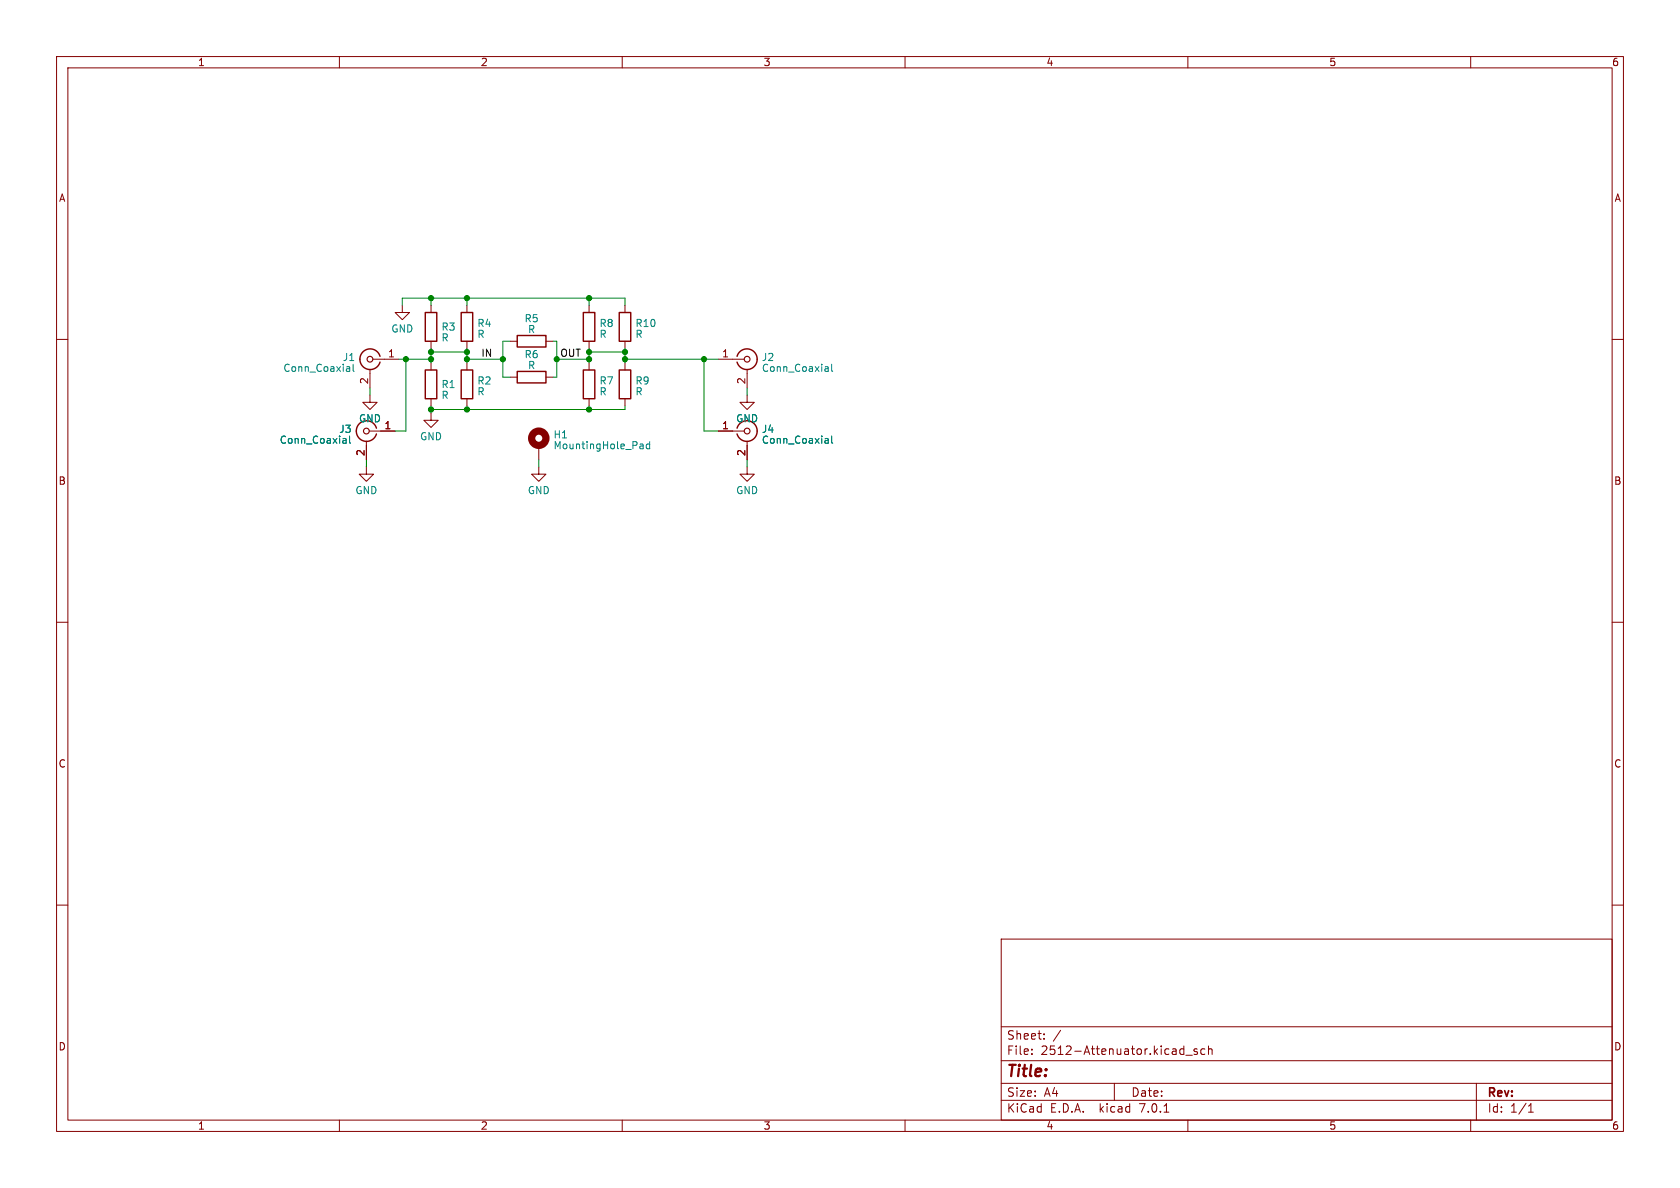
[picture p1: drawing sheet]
<svg xmlns="http://www.w3.org/2000/svg" width="297mm" height="210mm" viewBox="0 0 297 210" stroke-linecap="round" stroke-linejoin="round" font-family="sans-serif">
<g fill="none" stroke="#840000" stroke-width=".18">
<path d="M10 10h277v190h-277zM12 12h273v186h-273zM60 10v2M110 10v2M160 10v2M210 10v2M260 10v2M10 60h2M71.1 54v1.2h1.3l-1.3 1.3-1.3-1.3h1.3M76.2 54v1.2M82.5 54v1.2M104.1 54v1.2"/>
<path d="M110.5 54v1.2M285 60h2M64.8 78v3.3M65.3 76.2h4.5M65.4 69.9v1.2h1.3l-1.3 1.3-1.3-1.3h1.3M65.4 65.3v3.3M65.9 63.5h4.6M76.2 73v1.3h1.3l-1.3 1.3-1.3-1.3h1.3M76.2 60.3v1.3M76.2 64.1v1.3M76.2 70.5v1.3M82.5 60.3v1.3"/>
<path d="M82.5 64.1v1.3M82.5 70.5v1.3M90.2 60.3h1.2M90.2 66.7h1.2M95.2 78.7v2.6M96.5 60.3h1.3M96.5 66.7h1.3M104.1 60.3v1.3M104.1 64.1v1.3M104.1 70.5v1.3M110.5 60.3v1.3M110.5 64.1v1.3"/>
<path d="M110.5 70.5v1.3M127 76.2h4.6M127 63.5h4.6M132.1 69.9v1.2h1.2l-1.2 1.3-1.3-1.3h1.3M132.1 65.3v3.3M132.1 78v3.3M64.8 82.6v1.2h1.2l-1.2 1.3-1.3-1.3h1.3M95.2 82.6v1.2h1.3l-1.3 1.3-1.2-1.3h1.2M132.1 82.6v1.2h1.2l-1.2 1.3-1.3-1.3h1.3M10 110h2M285 110h2M10 160h2"/>
<path d="M285 160h2M177 166h108v32h-108zM60 198v2M110 198v2M160 198v2M177 194.5h108M177 191.5h108M177 187.5h108M177 181.5h108M182.4 186.3v.1M182.4 185.5v.1M184.6 183.6v.1"/>
<path d="M184.6 182.8v.1M197 191.5v3M205.8 196.6h.8M209.6 186.5h1.2M210 198v2M211.6 185.5l-.3-.1-.2 .2v.2l.5 .2v.3h-.5M213 185.5l-.4-.1-.3 .3v.4l.1 .2h.6M213.6 185.5l.3-.1 .3 .1 .1 .9M213.6 184.9v1.5M260 198v2M261 191.5v6.5M270.2 196.6h.9"/>
<path d="M270.2 195.5l.4-.4v1.5"/>
</g>
<g fill="none" stroke="#840000" stroke-width=".25">
<path d="M75.2 55.2h2v5.1h-2zM81.5 55.2h2.1v5.1h-2.1zM91.4 59.3h5.1v2h-5.1zM103.1 55.2h2.1v5.1h-2.1zM109.5 55.2h2v5.1h-2zM66.5 75.7a1.81 1.81 0 0 0-2.7-1 1.81 1.81 0 0 0 0 3 1.81 1.81 0 0 0 2.7-1M67.2 63a1.81 1.81 0 0 0-2.8-1 1.81 1.81 0 0 0 0 3 1.81 1.81 0 0 0 2.8-1M75.2 65.4h2v5.1h-2zM81.5 65.4h2.1v5.1h-2.1zM91.4 65.7h5.1v2h-5.1zM103.1 65.4h2.1v5.1h-2.1zM109.5 65.4h2v5.1h-2z"/>
<path d="M130.3 63a1.81 1.81 0 0 1 2.8-1 1.81 1.81 0 0 1 0 3 1.81 1.81 0 0 1-2.8-1M130.3 75.7a1.81 1.81 0 0 1 2.8-1 1.81 1.81 0 0 1 0 3 1.81 1.81 0 0 1-2.8-1"/>
</g>
<g fill="none" stroke="#840000" stroke-width=".2">
<circle cx="64.8" cy="76.2" r=".51"/>
<circle cx="65.4" cy="63.5" r=".51"/>
<circle cx="132.1" cy="76.2" r=".51"/>
<circle cx="132.1" cy="63.5" r=".51"/>
</g>
<g fill="none" stroke="#008484" stroke-width=".18">
<path d="M60.8 77.5h.2l.2 .2v.7M61.2 78.3l-.4 .1M61.2 77.8l-.4 .1M61.4 64.8h.2l.2 .2v.7M61.8 77.1v1.1l.2 .2M61.8 65.6l-.4 .1M61.8 65.1l-.4 .1M62.4 64.4v1.1l.2 .2M113.3 78.5h.3l.1 .8M113.7 79.3h-.4M113.7 78.8l-.4 .1M114.9 78.5h-.4l-.2 .2 .1 .6h.5"/>
<path d="M114.9 78.1v1.2M146 77.5h.2l.2 .2v.7M146 64.8h.2l.2 .2v.7M146.4 78.3l-.4 .1M146.4 77.8l-.4 .1M146.4 65.6l-.4 .1M146.4 65.1l-.4 .1M147 64.4v1.1l.2 .2M147 77.1v1.1l.2 .2"/>
</g>
<circle cx="95.2" cy="77.5" r="1.27" fill="none" stroke="#840000" stroke-width="1.3"/>
<g fill="none" stroke="#008400" stroke-width=".18">
<path d="M71.1 54v-1.3h39.4v1.3M76.2 52.7v1.3M82.5 52.7v1.3M104.1 52.7v1.3M65.4 68.6v1.3M70.5 63.5h5.7M71.8 63.5v12.7h-2M76.2 61.6v2.5M76.2 71.8v1.2M76.2 62.2h6.3M82.5 61.6v2.5M82.5 71.8v.6"/>
<path d="M82.5 63.5h6.4M90.2 60.3h-1.3v6.4h1.3M97.8 60.3h.6v6.4h-.6M98.4 63.5h5.7M104.1 61.6v2.5M104.1 71.8v.6M104.1 62.2h6.4M110.5 71.8v.6h-34.3M110.5 63.5h16.5M110.5 61.6v2.5M124.5 63.5v12.7h2.5M132.1 68.6v1.3"/>
<path d="M64.8 81.3v1.3M95.2 81.3v1.3M132.1 81.3v1.3"/>
</g>
<g fill="#008400" stroke="#008400" stroke-width=".18">
<circle cx="76.2" cy="63.5" r=".46"/>
<circle cx="76.2" cy="62.2" r=".46"/>
<circle cx="76.2" cy="52.7" r=".46"/>
<circle cx="76.2" cy="72.4" r=".46"/>
<circle cx="71.8" cy="63.5" r=".46"/>
<circle cx="82.5" cy="72.4" r=".46"/>
<circle cx="82.5" cy="62.2" r=".46"/>
<circle cx="82.5" cy="52.7" r=".46"/>
<circle cx="124.5" cy="63.5" r=".46"/>
<circle cx="110.5" cy="63.5" r=".46"/>
<circle cx="104.1" cy="52.7" r=".46"/>
<circle cx="104.1" cy="62.2" r=".46"/>
<circle cx="104.1" cy="63.5" r=".46"/>
<circle cx="110.5" cy="62.2" r=".46"/>
<circle cx="98.4" cy="63.5" r=".46"/>
<circle cx="104.1" cy="72.4" r=".46"/>
<circle cx="82.5" cy="63.5" r=".46"/>
<circle cx="88.9" cy="63.5" r=".46"/>
</g>
<text font-size="2.8" fill="#840000" x="178" y="190.8">Title:</text>
<g font-size="2.1" fill="#840000">
<text x="178" y="183.9">Sheet:</text>
<text x="186.2" y="183.9">/</text>
<text x="178" y="186.6">File:</text>
<text x="184" y="186.6">2512-Attenuator.kicad_sch</text>
<text x="178" y="196.8">KiCad</text>
<text x="178" y="194">Size:</text>
<text x="184.6" y="194">A4</text>
<text x="185.7" y="196.8">E.D.A.</text>
<text x="194.4" y="196.8">kicad</text>
<text x="200" y="194">Date:</text>
<text x="201.5" y="196.8">7.0.1</text>
<text x="263" y="194.2">Rev:</text>
<text x="263" y="196.8">Id:</text>
<text x="267" y="196.8">1/1</text>
</g>
<g font-size="1.8" fill="#840000">
<text x="35" y="11.8">1</text>
<text x="85" y="11.8">2</text>
<text x="135" y="11.8">3</text>
<text x="185" y="11.8">4</text>
<text x="235" y="11.8">5</text>
<text x="285" y="11.8">6</text>
<text x="10.4" y="35.8">A</text>
<text x="285.4" y="35.8">A</text>
<text x="68.5" y="63.2">1</text>
<text x="127.6" y="63.2">1</text>
<text x="65.2" y="68" transform="rotate(-90 65.2 68)">2</text>
<text x="131.8" y="68" transform="rotate(-90 131.8 68)">2</text>
<text x="67.9" y="75.9">1</text>
<text x="127.6" y="75.9">1</text>
<text x="64.5" y="80.7" transform="rotate(-90 64.5 80.7)">2</text>
<text x="131.8" y="80.7" transform="rotate(-90 131.8 80.7)">2</text>
<text x="10.3" y="85.8">B</text>
<text x="285.3" y="85.8">B</text>
<text x="10.3" y="135.8">C</text>
<text x="285.3" y="135.8">C</text>
<text x="10.3" y="185.8">D</text>
<text x="285.3" y="185.8">D</text>
<text x="35" y="199.8">1</text>
<text x="85" y="199.8">2</text>
<text x="135" y="199.8">3</text>
<text x="185" y="199.8">4</text>
<text x="235" y="199.8">5</text>
<text x="285" y="199.8">6</text>
</g>
<g font-size="1.8" fill="#008484">
<text x="69.1" y="58.9">GND</text>
<text x="78" y="58.6">R3</text>
<text x="84.3" y="58">R4</text>
<text x="84.3" y="59.9">R</text>
<text x="92.7" y="57.1">R5</text>
<text x="93.3" y="59">R</text>
<text x="105.9" y="58">R8</text>
<text x="105.9" y="59.9">R</text>
<text x="112.3" y="58">R10</text>
<text x="112.3" y="59.9">R</text>
<text x="50" y="65.9">Conn_Coaxial</text>
<text x="60.6" y="64">J1</text>
<text x="78" y="60.5">R</text>
<text x="92.7" y="63.5">R6</text>
<text x="93.3" y="65.4">R</text>
<text x="134.6" y="64">J2</text>
<text x="134.6" y="65.9">Conn_Coaxial</text>
<text x="78" y="68.8">R1</text>
<text x="78" y="70.7">R</text>
<text x="84.3" y="68.1">R2</text>
<text x="84.3" y="70">R</text>
<text x="105.9" y="68.1">R7</text>
<text x="105.9" y="70">R</text>
<text x="112.3" y="68.1">R9</text>
<text x="112.3" y="70">R</text>
<text x="59.9" y="76.7">J3</text>
<text x="63.4" y="74.8">GND</text>
<text x="74.2" y="78">GND</text>
<text x="97.8" y="77.7">H1</text>
<text x="130.1" y="74.8">GND</text>
<text x="134.6" y="76.7">J4</text>
<text x="49.4" y="78.6">Conn_Coaxial</text>
<text x="97.8" y="79.6">MountingHole_Pad</text>
<text x="134.6" y="78.6">Conn_Coaxial</text>
<text x="62.8" y="87.5">GND</text>
<text x="93.3" y="87.5">GND</text>
<text x="130.1" y="87.5">GND</text>
</g>
<g font-size="1.8">
<text x="85.1" y="63.2">IN</text>
<text x="99.1" y="63.2">OUT</text>
</g>
</svg>
